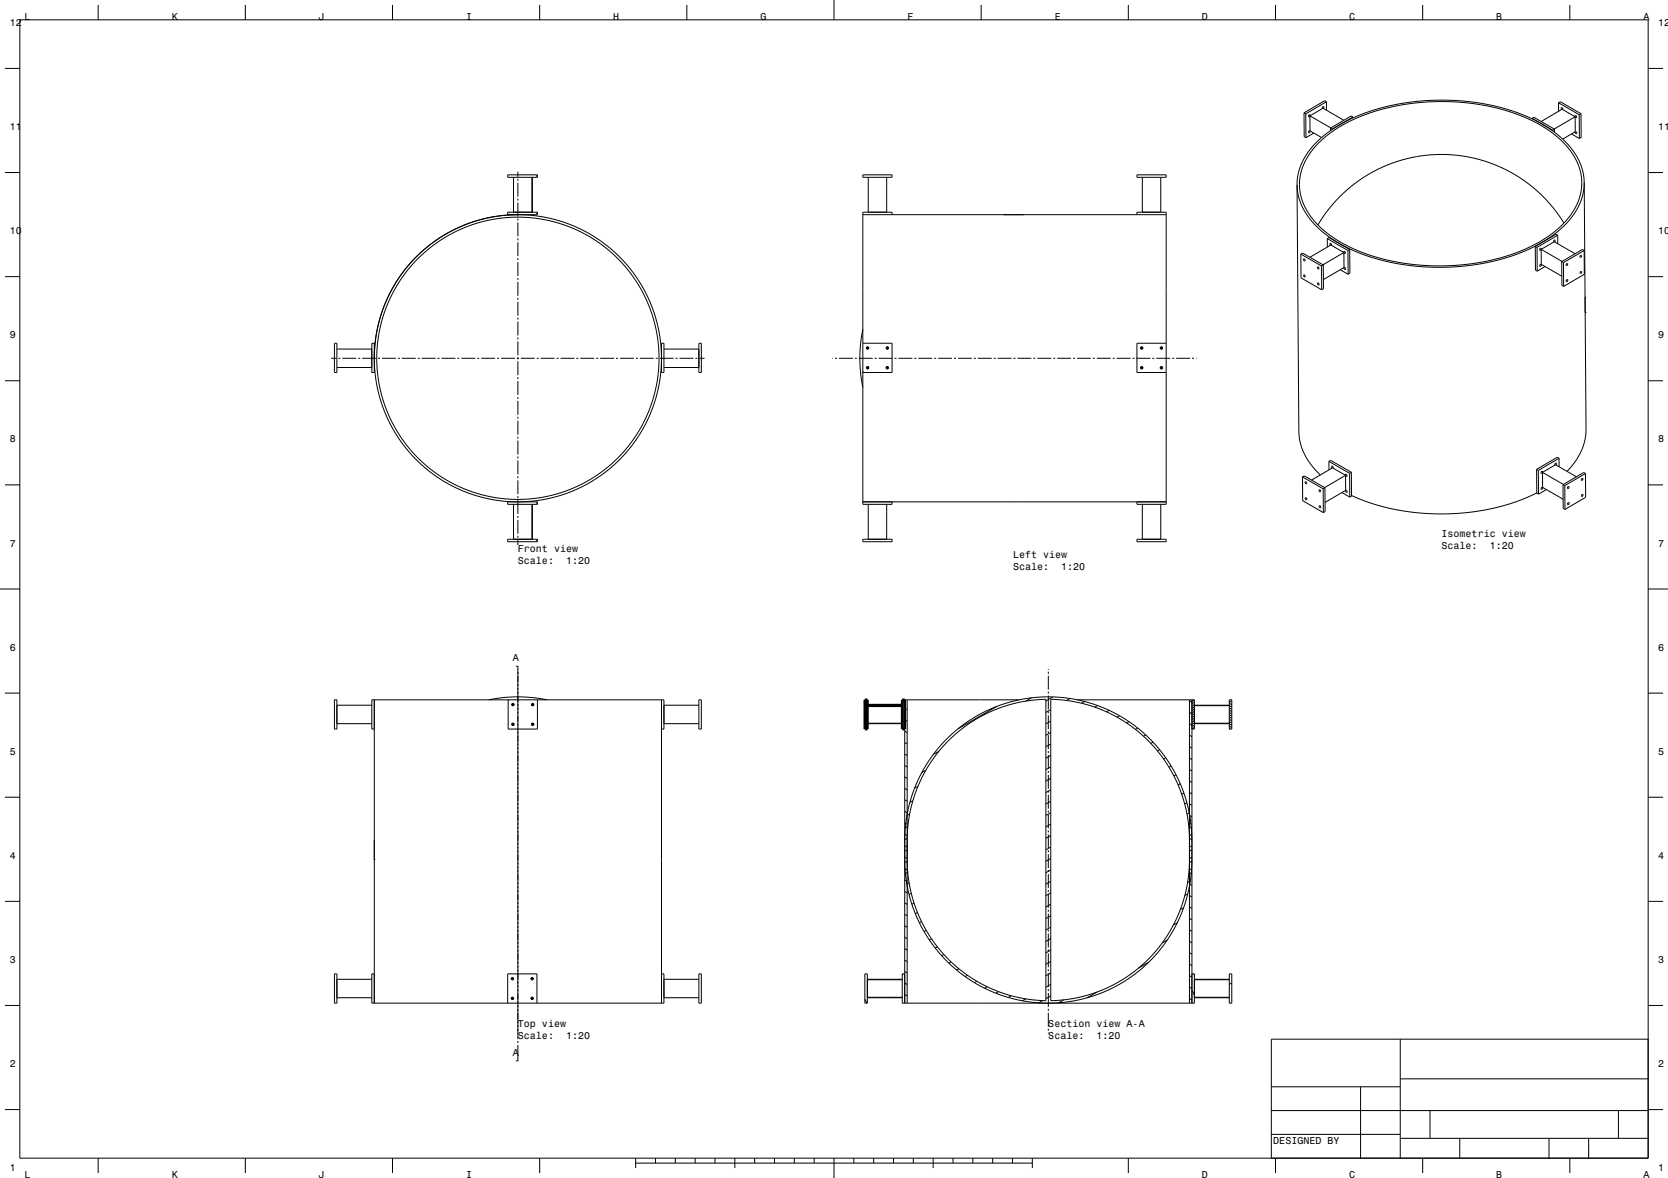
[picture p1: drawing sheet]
<svg xmlns="http://www.w3.org/2000/svg" width="841mm" height="594mm" viewBox="0 0 841 594" stroke-linecap="round" stroke-linejoin="round" font-family="sans-serif">
<g fill="none" stroke="#000" stroke-width=".5">
<path d="M10 10h821v574h-821zM50 3v7M124 3v7M198 3v7M272 3v7M346 3v7M421 0v10M495 3v7M569 3v7M643 3v7M717 3v7M791 3v7"/>
<path d="M3 35h7M831 35h7M657 57h1M657 57l1 12M658 57v12M660 58l7-3 11 6M660 58l1 8 5 3M660 58l11 7M667 55v-1v1M669 51h-1l-11 6M669 51l-11 6M669 51v5"/>
<path d="M682 59l-1-1-10 7M682 59h.1M682 59l-10 6M772 60l1-1 11 6M772 60l11 6M772 60h.1M786 52l1-1 10 6M786 52l10 6M786 52v4M787 55v-1l1 1M794 59l-6-4-11 6M794 59l-10 6"/>
<path d="M794 59v7l-6 4M796 58v12M797 57l-1 1M797 57v12l-1 1M662 67l-4 2M665 72l7-6 9-5 9-4 11-3 12-2 12-1 12 1 11 1 11 3 11 4 8 4 8 6 6 6 4 7 1 7v7l-1 4-2 5-7 8-10 8-12 5-14 4-16 3h-16l-15-2-14-4-13-5-10-7-7-8-3-5-1-4-1-5v-5l2-4 2-5zM671 65h1M671 65v1M672 65h.1M783 66h.1M784 65l-1 1M784 65v2"/>
<path d="M792 68l4 2M3 87h7M256 88h15v1h-15zM259 89v18M261 87v2M261 90v1M261 92v7M268 89v18M271 88v1M435 88h15v1h-15zM438 89v18M447 89v18"/>
<path d="M573 88h15v1h-15zM576 89v18M585 89v18M654 93l1 126 1 5 2 6 3 5 5 4M799 92l1 126-1 5-2 5-3 5-4 5M799 92l-2 8-4 8-6 8-9 6-11 5-13 4-13 3-14 1-15-1-13-2-13-4-10-5-9-6-7-8-4-7-2-9M799 92l-2-8-4-8-7-7-9-6-11-6-12-4-14-2-14-1-14 1-14 3-12 4-11 5-9 7-7 7-4 8-1 8M831 87h7M256 107h15v1h-15zM261 108l-14 2-14 4-12 7-11 9-9 10-7 12-4 14-1 15M261 100v1M261 102v7"/>
<path d="M261 110v1M261 112v7M271 107v1M435 108h153M450 108v-1h-15v147h15v-1M573 108v-1h15v147h-15v-1M785 119v-1l-11 6M785 119v4M785 119l-10 6M789 112l-6-7-6-7-7-6-8-5-9-4-8-3-10-2h-9h-8l-10 2-9 3-8 4-8 6-7 6-6 6-6 8M3 139h7M261 120v1"/>
<path d="M261 122v7M261 130v1M261 132v7M656 128v12l10 6M656 128l10 6M656 128h1l10 6M666 134v12M667 134h-1M667 134v12h-1M669 120v5M669 120h1l11 6M669 120l11 6"/>
<path d="M671 124v-1v1M676 136l4 2M678 127v8l-11 6M678 127l-11 7M678 127l-7-3-11 6M680 126v12M681 126h-1M681 126v12h-1M774 124v12l1 1M774 124l1 1M775 125v12M777 126l7-4 10 6"/>
<path d="M777 126v7l10 6M777 126l11 6M779 134l-4 3M784 122v-1l-1 1M787 132h1M787 132l1 12M788 132v12M799 126v12l-11 6M799 126h-1l-11 6M799 126l-11 6M831 139h7M261 140v1"/>
<path d="M261 142v7M261 150v1M261 152v7M169 173h1v15h-1zM170 176h17M187 173h2v15h-2zM261 160v1M261 162v7M261 170v1M261 172v7M334 173h1v15h-1zM335 176h17"/>
<path d="M352 173h2v15h-2zM435 166l-1 14 1 15M435 173h15v15h-15M437 175h1M437 175v1M447 175h1M447 175v1M575 175h1M576 175v1M585 175h1M586 175v1M588 173h-15v15h15"/>
<path d="M3 192h7M167 181h3M170 185h17M171 181h1M173 181h7M181 181h1M183 181h7M191 181h1M193 181h7M201 181h1M203 181h7M211 181h1"/>
<path d="M213 181h7M221 181h1M223 181h7M231 181h1M233 181h7M241 181h1M243 181h7M251 181h1M253 181h7M261 181h1M261 180v1M261 182v7"/>
<path d="M261 190v1M261 192v7M263 181h7M271 181h1M273 181h7M281 181h1M283 181h7M291 181h1M293 181h7M301 181h1M303 181h7M311 181h1"/>
<path d="M313 181h7M321 181h1M323 181h7M331 181h1M333 181h7M335 185h17M341 181h1M343 181h7M351 181h1M353 181h2M420 181h.1M421 181h1"/>
<path d="M423 181h7M431 181h1M433 181h7M437 185h1M437 185v1M438 185h.1M441 181h1M443 181h7M447 185h1M447 185h.1M447 185v1M451 181h1"/>
<path d="M453 181h7M461 181h1M463 181h7M471 181h1M473 181h7M481 181h1M483 181h7M491 181h1M493 181h7M501 181h1M503 181h7M511 181h1"/>
<path d="M513 181h7M521 181h1M523 181h7M531 181h1M533 181h7M541 181h1M543 181h7M551 181h1M553 181h7M561 181h1M563 181h7M571 181h1"/>
<path d="M573 181h7M575 185h1M576 185v1M576 185h.1M581 181h1M583 181h7M585 185h1M585 185h.1M586 185v1M591 181h1M593 181h7M601 181h1"/>
<path d="M603 181h.1M831 192h7M261 200v1M261 202v7M261 210v1M261 212v7M261 220v1M261 222v7M261 230v1M261 232v7M670 233v4M670 233l1-1 10 6"/>
<path d="M670 233l10 6M672 236v-1v1M678 240l-6-4-11 6M678 240l-10 6M678 240v7l-10 6M680 239l1 12M681 238l-1 1M681 238v12v1M775 237h1M775 237v12M776 237v12M778 238l6-4 11 6"/>
<path d="M778 238l11 7M778 238v8M784 234l1-1-1 2M786 231l-10 6M786 231h-1l-10 6M786 231v4M799 239v-1l-11 6v12l1 1M799 239l-10 6M799 239v12l-10 6M3 244h7M256 253h15v1h-15zM259 254v18"/>
<path d="M261 240v1M261 242v7M261 250v1M261 252v7M268 254v18M271 253v1M435 253h153M438 254v18M447 254v18M576 254v18M585 254v18M657 240h1l10 6"/>
<path d="M657 240l10 6M657 240v12l10 6M667 246v12M668 246h-1M668 246v12h-1M677 248l4 3M775 249l-11 4-11 3-12 2-13 1h-12l-13-2-11-3-11-4M775 249h1M778 246l10 6M780 247l-4 2M789 245v12M831 244h7"/>
<path d="M256 272h15v1h-15zM261 260v1M261 262v7M261 270v1M261 272v3M271 272v1M435 272h15v1h-15zM573 272h15v1h-15zM0 297h10M831 297h10M260 336h1M261 336v188"/>
<path d="M529 337v1M529 339v1M3 350h7M169 353h1v15h-1zM170 356h17M189 353v153M246 353l15-2 15 2M256 353v15h15v-15M258 355h1M259 355v1M268 355h1M268 356h.1"/>
<path d="M269 355v1M334 353v153M335 356h17M352 353h2v15h-2zM436 353h1v15h-1zM437 356h18M456 357l1 1M456 353v153M457 353v153M503 356l-20 12M514 353h-59v15h1M520 352l-3 2"/>
<path d="M529 341v7M529 349v1M529 351v7M529 359v1M530 358l-3 1M531 351l-4 2M539 352l-1 1M543 353h59v15h-1l1-1M547 354l-2 1M553 356l-1 1M559 358l-1 1M600 353l1 1"/>
<path d="M600 359l1 1M600 353v153M601 353v153M602 356h18l1 1M602 360l-1 1M602 359h-1M602 358h-1M602 356l-1 1M602 355l-1 1M602 354l-1 1M602 353l-1 1M602 356h18"/>
<path d="M604 356h1M620 353l1 1M620 355h1M620 357l1 1M620 358l1 1M620 359l1 1M620 353h1v15h-1zM621 353h.1M831 350h7M170 365h17M189 368h-2v-15h148v15h-1M258 365h1"/>
<path d="M259 364v2M268 365h1M268 365h.1M269 364v2M335 365h17M437 365h18M448 365h.1M456 363l1 1M456 369h1M456 374l1 1M473 379l-2 1M529 361v7"/>
<path d="M529 369v1M529 371v7M529 379v1M530 375l-3 2M530 369l-3 2M530 364l-3 1M564 361l-1 1M569 364l-1 1M574 367l-2 1M578 371h-1M581 374l-1 1M585 378l-1 1"/>
<path d="M600 365l1 1M600 371h1M600 377h1M602 365h18l1 1M602 366h-1M602 363l-1 1M602 362l-1 1M602 361l-1 1M610 365h.1M620 360l1 1M620 362h1M620 363h1"/>
<path d="M620 364l1 1M620 366l1 1M620 367v1M620 365h-18h-1M456 380l1 1M456 386l1 1M456 392h1M456 398h1M463 396l-2 1M467 388l-2 2M529 381v7M529 389v1"/>
<path d="M529 391v7M529 399v1M530 398l-3 2M530 392l-3 2M530 387l-3 1M530 381l-3 1M588 382l-1 1M590 386l-1 1M593 391h-1M595 395l-1 1M597 400l-1 1M600 382l1 1"/>
<path d="M600 388l1 1M600 394l1 1M600 400h1M3 402h7M456 403l1 1M456 409l1 1M456 415l1 1M458 417h-2M459 410l-2 1M460 404l-1 1M529 401v7M529 409v1"/>
<path d="M529 411v7M529 419v1M530 416l-3 1M530 410l-3 1M530 404l-3 1M598 405h-1M600 410l-2 1M600 405l1 1M600 411l1 1M600 417l1 1M600 415l-1 1M831 402h7"/>
<path d="M456 424l2-14 4-14 6-12 9-11 11-9 13-7 14-4 14-2 14 2 13 4 13 6 11 10 9 11 7 12 4 14 1 14M456 433l1 14 5 14 6 13 9 10 11 9 13 7 13 4 15 2 13-1 14-5 13-6 11-9 8-11 7-13 5-14 1-14M456 421h1M456 426l1 1M456 432l1 1M456 438l1 1M457 424l2-14 4-13 6-12 9-11 10-9 13-7 13-4 13-1v152l-13-2-13-4-12-7-11-9-9-11-6-12-4-13-2-14M457 428l-1 1M457 434l-1 1M457 423h-1M458 440l-1 1M529 421v7"/>
<path d="M529 429v1M529 431v7M529 439v1M530 439l-3 1M530 433l-3 1M530 427l-3 2M530 421l-3 2M600 424l-2-14-4-13-6-12-9-11-11-9-11-7-14-4-13-1v152l13-2 13-4 13-7 10-9 9-11 6-12 4-13 2-14M600 423h1M600 428l1 1M600 434l1 1M601 438l-1 1"/>
<path d="M601 421h-1M601 432l-1 1M601 426l-1 1M3 455h7M456 444h1M456 450h1M456 455l1 1M458 445l-1 1M459 450l-1 1M461 455l-1 1M529 441v7M529 449v1"/>
<path d="M529 451v7M529 459v1M530 456l-3 1M530 450l-3 2M530 444l-3 2M597 458l-2 1M599 451l-2 1M600 440l1 1M600 446l1 1M600 452h1M600 457l1 1M600 444l-1 1"/>
<path d="M831 455h7M456 461l1 1M456 467l1 1M456 473h1M456 478l1 1M463 460l-1 1M465 465h-1M467 469l-1 1M470 473l-1 1M473 477l-1 1M529 461v7M529 469v1"/>
<path d="M529 471v7M529 479v1M530 479l-3 1M530 473l-3 2M530 468l-3 1M530 462l-3 1M589 474l-3 1M594 465l-2 1M600 463l1 1M600 469l1 1M600 475h1M169 491h1v15h-1z"/>
<path d="M170 494h17M189 491h-2v15h148v-15h-1M258 493h1M258 493v1M268 493h1M268 494h.1M268 493v1M335 494h17M352 491h2v15h-2zM436 491h1v15h-1zM437 494h18M453 494h.1"/>
<path d="M455 491v1M456 484l1 1M456 490l1 1M456 496h1M456 491h-1v15h147v-15h-1M476 481l-1 1M480 485l-2 1M483 488l-1 1M488 492h-1M493 495l-2 1M498 498h-2M529 481v7"/>
<path d="M529 489v1M529 491v7M529 499v1M530 496l-3 2M530 491l-3 1M530 485l-3 1M579 485l-5 3M600 480l1 1M600 486l1 1M600 492l1 1M600 498h1M601 499l1 3"/>
<path d="M602 491v1M602 494h18M604 494h.1M610 494h-1M615 494h.1M620 491h1v15h-1zM621 496h-1M3 507h7M170 503h17M256 506v-15h15v15M258 503h1M258 503v1"/>
<path d="M268 503h1M268 503h.1M268 503v1M335 503h17M436 504l1 2M437 503h18M449 503h.1M456 501l1 1M503 500l-1 1M510 502l-2 1M517 504l-2 1M526 505l-2 1"/>
<path d="M529 501v7M529 509v1M529 511v7M529 519v1M530 502l-3 2M536 504l-2 2M553 500l-5 3M600 504h1M602 503h18M604 503h.1M610 503h.1M616 503h.1"/>
<path d="M831 507h7M260 535h1M261 525v1M261 527v8M529 521h.1M706 524v60M831 524h-190v60M3 559h7M641 560h190M641 548h65M686 548v36M706 544h125"/>
<path d="M721 560v14M816 560v14M831 559h7M641 572h65M706 574h125M736 574v10M781 574v10M801 574v10M50 584v7M124 584v7M198 584v7M272 584v7"/>
<path d="M320 587h200M320 584v5M330 584v3M341 584v3M350 584v3M361 584v3M371 584v5M380 584v3M391 584v3M401 584v3M410 584v3M421 584v10"/>
<path d="M431 584v3M440 584v3M451 584v3M460 584v3M470 584v5M481 584v3M490 584v3M500 584v3M511 584v3M520 584v5M569 584v7M643 584v7"/>
<path d="M717 584v7M791 584v7"/>
<circle cx="660" cy="58" r=".5"/>
<circle cx="795" cy="59" r=".5"/>
<circle cx="660" cy="67" r=".5"/>
<circle cx="795" cy="67" r=".5"/>
<circle cx="658" cy="131" r=".5"/>
<circle cx="658" cy="139" r=".5"/>
<circle cx="665" cy="135" r=".5"/>
<circle cx="678" cy="127" r=".5"/>
<circle cx="678" cy="135" r=".5"/>
<circle cx="777" cy="126" r=".5"/>
<circle cx="777" cy="134" r=".5"/>
<circle cx="790" cy="133" r=".5"/>
<circle cx="797" cy="129" r=".5"/>
<circle cx="797" cy="137" r=".5"/>
<circle cx="665" cy="143" r=".5"/>
<circle cx="790" cy="142" r=".5"/>
<circle cx="437" cy="175" r=".6"/>
<circle cx="447" cy="175" r=".6"/>
<circle cx="576" cy="175" r=".6"/>
<circle cx="586" cy="175" r=".6"/>
<circle cx="261" cy="181" r="72"/>
<circle cx="261" cy="181" r="71"/>
<circle cx="437" cy="185" r=".6"/>
<circle cx="447" cy="185" r=".6"/>
<circle cx="576" cy="185" r=".6"/>
<circle cx="586" cy="185" r=".6"/>
<circle cx="679" cy="240" r=".5"/>
<circle cx="777" cy="238" r=".5"/>
<circle cx="658" cy="244" r=".5"/>
<circle cx="658" cy="252" r=".5"/>
<circle cx="665" cy="247" r=".5"/>
<circle cx="666" cy="255" r=".5"/>
<circle cx="679" cy="248" r=".5"/>
<circle cx="778" cy="246" r=".5"/>
<circle cx="791" cy="246" r=".5"/>
<circle cx="791" cy="254" r=".5"/>
<circle cx="798" cy="242" r=".5"/>
<circle cx="798" cy="250" r=".5"/>
<circle cx="259" cy="355" r=".6"/>
<circle cx="269" cy="355" r=".6"/>
<circle cx="259" cy="365" r=".6"/>
<circle cx="269" cy="365" r=".6"/>
<circle cx="258" cy="493" r=".6"/>
<circle cx="268" cy="493" r=".6"/>
<circle cx="258" cy="503" r=".6"/>
<circle cx="268" cy="503" r=".6"/>
</g>
<path d="M436 353h1v15h-1zM437 356h18M455 353h1v15h-1z" fill="none" stroke="#000" stroke-width="1.4" stroke-linecap="butt"/>
<g font-size="5">
<text x="12" y="10">L</text>
<text x="87" y="10">K</text>
<text x="161" y="10">J</text>
<text x="235" y="10">I</text>
<text x="309" y="10">H</text>
<text x="383" y="10">G</text>
<text x="458" y="10">F</text>
<text x="532" y="10">E</text>
<text x="606" y="10">D</text>
<text x="680" y="10">C</text>
<text x="754" y="10">B</text>
<text x="829" y="10">A</text>
<text x="5" y="13">12</text>
<text x="836" y="13">12</text>
<text x="5" y="66">11</text>
<text x="836" y="66">11</text>
<text x="5" y="118">10</text>
<text x="836" y="118">10</text>
<text x="5" y="171">9</text>
<text x="836" y="171">9</text>
<text x="5" y="223">8</text>
<text x="836" y="223">8</text>
<text x="5" y="276">7</text>
<text x="727" y="271">Isometric view</text>
<text x="836" y="276">7</text>
<text x="261" y="278">Front view</text>
<text x="511" y="282">Left view</text>
<text x="727" y="277">Scale:</text>
<text x="751" y="277">1:20</text>
<text x="261" y="284">Scale:</text>
<text x="285" y="284">1:20</text>
<text x="511" y="288">Scale:</text>
<text x="535" y="288">1:20</text>
<text x="5" y="328">6</text>
<text x="836" y="328">6</text>
<text x="258" y="333">A</text>
<text x="5" y="381">5</text>
<text x="836" y="381">5</text>
<text x="5" y="433">4</text>
<text x="836" y="433">4</text>
<text x="5" y="486">3</text>
<text x="836" y="486">3</text>
<text x="261" y="518">Top view</text>
<text x="529" y="518">Section view A-A</text>
<text x="261" y="524">Scale:</text>
<text x="285" y="524">1:20</text>
<text x="529" y="524">Scale:</text>
<text x="553" y="524">1:20</text>
<text x="258" y="532">A</text>
<text x="5" y="538">2</text>
<text x="836" y="538">2</text>
<text x="642" y="577">DESIGNED BY</text>
<text x="5" y="591">1</text>
<text x="12" y="594">L</text>
<text x="87" y="594">K</text>
<text x="161" y="594">J</text>
<text x="235" y="594">I</text>
<text x="606" y="594">D</text>
<text x="680" y="594">C</text>
<text x="754" y="594">B</text>
<text x="829" y="594">A</text>
<text x="836" y="591">1</text>
</g>
</svg>
